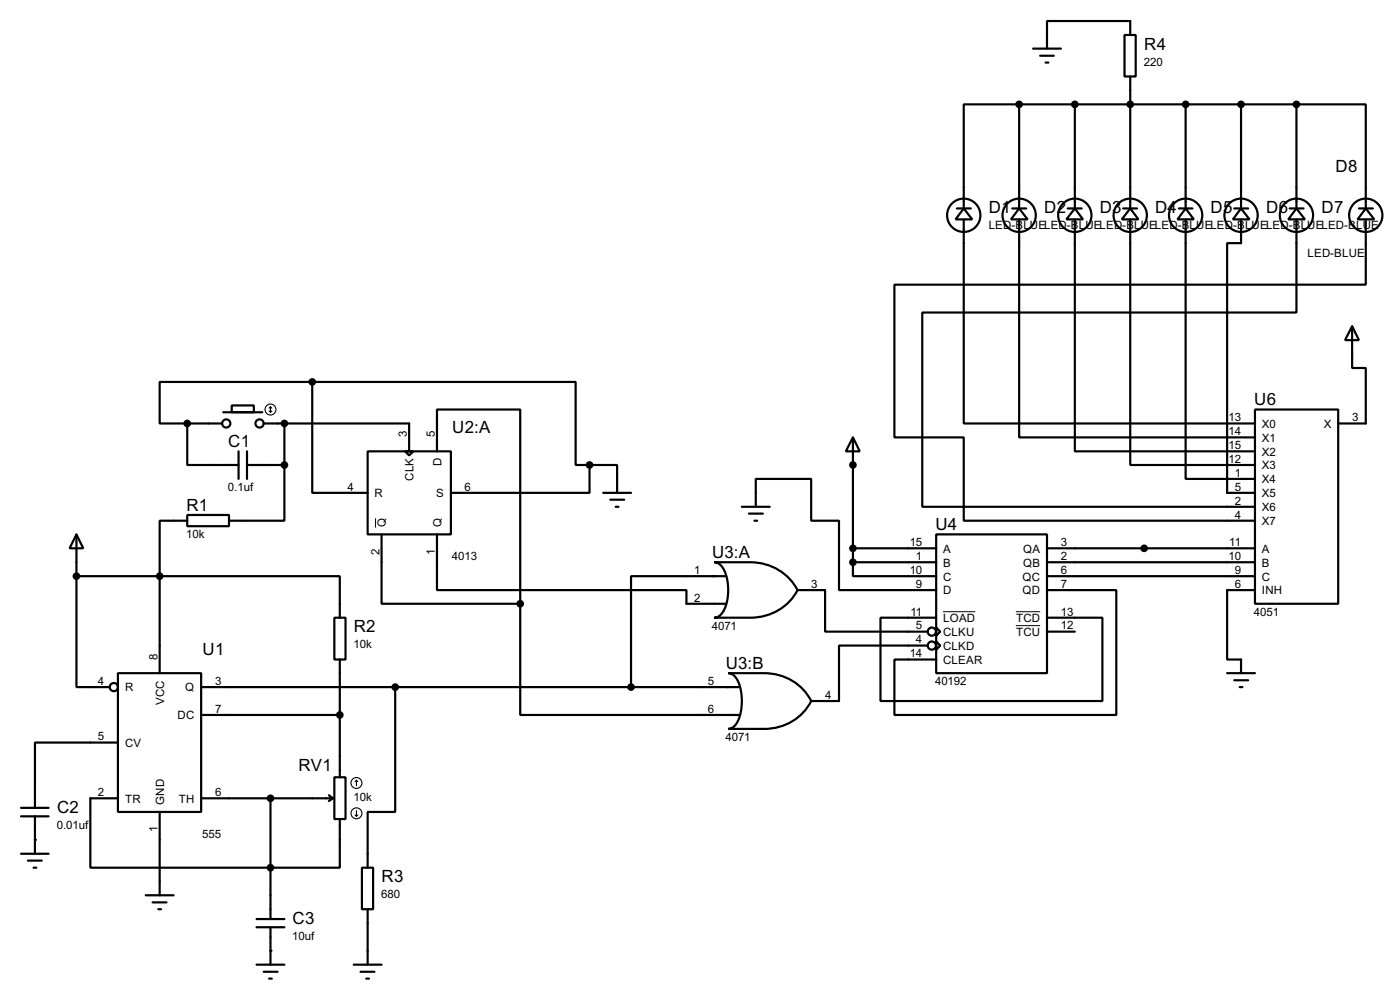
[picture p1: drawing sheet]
<svg xmlns="http://www.w3.org/2000/svg" width="256mm" height="180mm" viewBox="0 0 256 180" stroke-linecap="round" stroke-linejoin="round" font-family="sans-serif">
<g fill="none" stroke="#000" stroke-width=".4">
<path d="M186.7 19.1h-10.1v19.1M186.7 19.1v19.1M186.7 19.1h50.8M189.3 8.9h5.1M190.6 10.2h2.5M191.6 11.5h.5M196.9 19.1v19.1M206 6.4h2.1v7.6h-2.1zM207.1 6.4v-2.5h-15.3v5M207.1 14v24.2M217.2 19.1v19.1M227.4 19.1v19.1"/>
<path d="M237.5 19.1h12.7v19.1M237.5 19.1v19.1M175.3 38.2h2.6M176.6 38.2l1.5 2h-3zM185.5 38.2h2.5M186.7 38.2l1.6 2h-3.1zM195.6 38.2h2.6M196.9 38.2l1.5 2h-3zM205.8 38.2h2.5M207.1 38.2l1.5 2h-3.1zM216 38.2h2.5M217.2 38.2l1.5 2h-3z"/>
<path d="M226.1 38.2h2.6M227.4 38.2l1.5 2h-3zM236.3 38.2h2.5M237.5 38.2l1.6 2h-3.1zM249 38.2h2.5M250.2 38.2l1.6 2h-3.1zM176.6 40.2v37.3h53.3M186.7 40.2v39.9h43.2M196.9 40.2v42.4h33M207.1 40.2v44.9h22.8M217.2 40.2v47.5h12.7M227.4 40.2v4.3h-2.6v45.7h5.1"/>
<path d="M237.5 40.2v17h-68.5v35.6h60.9M247.7 59.7l1.3 2.6h-2.6zM247.7 59.7v7.7h2.5v10.1h-5M250.2 40.2v11.9h-86.3v28h12.7v15.2h53.3M34.3 77.5v7.6h9.4M34.3 77.5h6.4M40.9 75.5h7.2M42.5 74.2h4v1.3h-4zM48.3 77.5h26.7v5.1M52.1 77.5v7.6M57.2 69.9h-27.9v7.6h5M57.2 69.9v20.3h10.2"/>
<path d="M57.2 69.9h48.3v15.2h2.5M229.9 75h15.3v35.5h-15.3zM14 97.8l1.3 2.6h-2.5zM14 97.8v7.7M34.3 94.3h7.7v2h-7.7zM34.3 95.3h-5v10.2M43.7 82.6v5.1M45.3 85.1h6.8M45.3 82.6v5.1M52.1 85.1v10.2h-10.1M67.4 82.6h15.2v15.2h-15.2zM69.9 97.8v12.7h25.4"/>
<path d="M74.2 82.6h1.5l-.7 .8zM80.1 97.8v10.2h45.7v2.5h7.1M80.1 82.6v-7.6h15.2v35.5M108 85.1v5.1h-25.4M108 85.1h5.1v5.1M110.5 90.2h5.1M111.8 91.5h2.6M112.8 92.8h.5M135.9 92.8h5.1M137.2 94h2.6M138.2 95.3h.5M138.5 92.8v-5.1h10.1v7.6h5.1v12.7h17.8"/>
<path d="M156.3 80.1l1.2 2.5h-2.5zM156.3 80.1v22.8M171.5 97.8h20.3v25.4h-20.3zM14 105.5v20.3h6.1M14 105.5h15.3M29.3 105.5h33v7.6M29.3 105.5v17.7M61.3 113.1h2v7.6h-2zM95.3 110.5v20.4h40.1M130.9 102.9h6.6a9.6 9.6 0 0 1 8.6 5.1 9.6 9.6 0 0 1-8.6 5.1h-6.6a2.22 2.22 0 0 0 1.8-1.5 9 9 0 0 0-.4-7.8l-.9-.8zM132.9 105.5h-17.3v20.3M146.1 108h5.1v7.6h18.8"/>
<path d="M156.3 102.9v2.6h15.2M156.3 102.9h15.2M156.3 100.4h15.2M170 118.2h-16.3v10.1h-5.1M171.5 114.9l.8 .7-.8 .8zM171.5 117.4l.8 .8-.8 .7zM171.5 113.1h-10.2v15.2h40.7v-15.2h-10.2M191.8 108h12.7v22.9h-40.6v-10.2h7.6M191.8 102.9h38.1M191.8 105.5h38.1M191.8 100.4h38.1M191.8 115.6h5.1"/>
<path d="M229.9 108h-5.1v12.7h2.6v2.5M21.6 123.2h15.3v25.4h-15.3zM21.6 135.9h-15.2v12M36.9 130.9h25.4M36.9 125.8h98.5M62.3 120.7v21.6M72.4 125.8v22.8h-5v10.2M133.4 123.2h6.6a9.5 9.5 0 0 1 8.6 5.1 9.5 9.5 0 0 1-8.6 5.1h-6.6a2.17 2.17 0 0 0 1.8-1.5 9.3 9.3 0 0 0-.3-7.8l-1-.8zM224.8 123.2h5.1M226.1 124.5h2.6M227.1 125.8h.5M3.9 156.3h5"/>
<path d="M3.9 149.4h5M3.9 147.9h5M5.1 157.5h2.6M6.2 158.8h.5M6.4 149.4v6.9M21.6 146.1h-5v12.7h45.7v-8.9M29.3 148.6v15.3M36.9 146.1h24.1M49.6 146.1v22.1M60.3 145.6l.7 .5M61 146.1l-.7 .5M61.3 142.3h2v7.6h-2z"/>
<path d="M66.3 158.8h2.1v7.6h-2.1zM26.7 163.9h5.1M28 165.2h2.5M29 166.4h.5M47 176.6h5.1M47 169.7h5.1M47 168.2h5.1M48.3 177.9h2.6M49.3 179.1h.5M49.6 169.7v6.9M64.8 176.6h5.1M66.1 177.9h2.5"/>
<path d="M67.1 179.1h.5M67.4 166.4v10.2"/>
<circle cx="176.5" cy="39.4" r="3.1"/>
<circle cx="186.7" cy="39.4" r="3.1"/>
<circle cx="196.9" cy="39.4" r="3.1"/>
<circle cx="207" cy="39.4" r="3.1"/>
<circle cx="217.2" cy="39.4" r="3.1"/>
<circle cx="227.3" cy="39.4" r="3.1"/>
<circle cx="237.5" cy="39.4" r="3.1"/>
<circle cx="250.2" cy="39.4" r="3.1"/>
<circle cx="41.4" cy="77.5" r=".75"/>
<circle cx="47.5" cy="77.5" r=".75"/>
<circle cx="170.7" cy="115.6" r=".75"/>
<circle cx="170.7" cy="118.2" r=".75"/>
<circle cx="20.8" cy="125.8" r=".75"/>
</g>
<g fill="#000">
<circle cx="156.3" cy="85.1" r=".2"/>
<circle cx="6.4" cy="153.7" r=".2"/>
<circle cx="49.6" cy="174" r=".2"/>
</g>
<path d="M68.8 94.9v1.7M172.8 112h5.9M186.1 112h4.5M186.1 114.5h4.5" fill="none" stroke="#000" stroke-width=".18"/>
<g fill="#000" stroke="#000" stroke-width=".4">
<circle cx="186.7" cy="19.1" r=".5"/>
<circle cx="196.9" cy="19.1" r=".5"/>
<circle cx="207" cy="19.1" r=".5"/>
<circle cx="217.2" cy="19.1" r=".5"/>
<circle cx="227.3" cy="19.1" r=".5"/>
<circle cx="237.5" cy="19.1" r=".5"/>
<circle cx="34.3" cy="77.5" r=".5"/>
<circle cx="52.1" cy="77.5" r=".5"/>
<circle cx="57.2" cy="69.9" r=".5"/>
<circle cx="52.1" cy="85.1" r=".5"/>
<circle cx="108" cy="85.1" r=".5"/>
<circle cx="156.2" cy="85.1" r=".5"/>
<circle cx="14" cy="105.5" r=".5"/>
<circle cx="29.2" cy="105.5" r=".5"/>
<circle cx="95.3" cy="110.5" r=".5"/>
<circle cx="156.2" cy="102.9" r=".5"/>
<circle cx="156.2" cy="100.4" r=".5"/>
<circle cx="209.6" cy="100.4" r=".5"/>
<circle cx="62.2" cy="130.9" r=".5"/>
<circle cx="72.4" cy="125.8" r=".5"/>
<circle cx="115.6" cy="125.8" r=".5"/>
<circle cx="49.5" cy="158.8" r=".5"/>
<circle cx="49.5" cy="146.1" r=".5"/>
</g>
<g fill="none" stroke="#000" stroke-width=".2">
<path d="M49.3 75.2l.3 .3M49.6 74.5v1M49.6 74.5l-.3 .2M49.6 74.5l.2 .2M49.8 75.2l-.2 .3M65.1 149.2l.2 .2M65.3 142.8v1M65.3 148.4v1M65.3 142.8l.3 .3M65.3 142.8l-.2 .3M65.6 149.2l-.3 .2"/>
<circle cx="49.5" cy="75" r="1"/>
<circle cx="65.3" cy="148.9" r="1"/>
<circle cx="65.3" cy="143.3" r="1"/>
</g>
<g font-size="3.5">
<text x="209.6" y="9.1">R4</text>
<text x="244.7" y="31.4">D8</text>
<text x="181.2" y="39.1">D1</text>
<text x="191.3" y="39.1">D2</text>
<text x="201.5" y="39.1">D3</text>
<text x="211.6" y="39.1">D4</text>
<text x="221.8" y="39.1">D5</text>
<text x="232" y="39.1">D6</text>
<text x="242.1" y="39.1">D7</text>
<text x="229.8" y="74.1">U6</text>
<text x="41.8" y="81.8">C1</text>
<text x="82.9" y="79.3">U2:A</text>
<text x="34.2" y="93.5">R1</text>
<text x="171.4" y="97">U4</text>
<text x="130.5" y="102.1">U3:A</text>
<text x="37.1" y="119.9">U1</text>
<text x="64.8" y="115.8">R2</text>
<text x="133" y="122.4">U3:B</text>
<text x="54.7" y="141.2">RV1</text>
<text x="10.5" y="148.8">C2</text>
<text x="69.9" y="161.5">R3</text>
<text x="53.6" y="169.1">C3</text>
</g>
<g font-size="2.4">
<text x="209.5" y="12">220</text>
<text x="181.1" y="42">LED-BLUELED-BLUELED-BLUELED-BLUELED-BLUELED-BLUELED-BLUE</text>
<text x="239.5" y="47.1">LED-BLUE</text>
<text x="225.1" y="77.1">13</text>
<text x="247.7" y="77.1">3</text>
<text x="74.6" y="80.1" transform="rotate(-90 74.6 80.1)">3</text>
<text x="79.6" y="80.1" transform="rotate(-90 79.6 80.1)">5</text>
<text x="225.1" y="79.7">14</text>
<text x="225.1" y="82.2">15</text>
<text x="231.2" y="78.3">X0</text>
<text x="231.2" y="80.8">X1</text>
<text x="231.2" y="83.4">X2</text>
<text x="242.5" y="78.3">X</text>
<text x="41.8" y="89.9">0.1uf</text>
<text x="63.7" y="89.8">4</text>
<text x="75.8" y="88" transform="rotate(-90 75.8 88)">CLK</text>
<text x="80.9" y="85.4" transform="rotate(-90 80.9 85.4)">D</text>
<text x="85.1" y="89.8">6</text>
<text x="225.1" y="84.7">12</text>
<text x="226.2" y="87.3">1</text>
<text x="226.2" y="89.8">5</text>
<text x="231.2" y="85.9">X3</text>
<text x="231.2" y="88.5">X4</text>
<text x="68.6" y="91">R</text>
<text x="79.9" y="91">S</text>
<text x="226.2" y="92.4">2</text>
<text x="226.2" y="94.9">4</text>
<text x="231.2" y="91">X5</text>
<text x="231.2" y="93.6">X6</text>
<text x="34.1" y="98.5">10k</text>
<text x="69.5" y="101.5" transform="rotate(-90 69.5 101.5)">2</text>
<text x="70.7" y="96.5" transform="rotate(-90 70.7 96.5)">Q</text>
<text x="79.7" y="101.5" transform="rotate(-90 79.7 101.5)">1</text>
<text x="80.9" y="96.5" transform="rotate(-90 80.9 96.5)">Q</text>
<text x="166.7" y="100">15</text>
<text x="172.8" y="101.2">A</text>
<text x="187.4" y="101.2">QA</text>
<text x="194.4" y="100">3</text>
<text x="225.2" y="100">11</text>
<text x="231.2" y="96.1">X7</text>
<text x="231.2" y="101.2">A</text>
<text x="82.8" y="102.6">4013</text>
<text x="127.2" y="105.1">1</text>
<text x="148.6" y="107.6">3</text>
<text x="166.7" y="105.1">10</text>
<text x="167.8" y="102.5">1</text>
<text x="167.8" y="107.6">9</text>
<text x="172.8" y="103.7">B</text>
<text x="172.8" y="106.3">C</text>
<text x="187.3" y="106.3">QC</text>
<text x="187.4" y="103.7">QB</text>
<text x="194.4" y="102.5">2</text>
<text x="194.4" y="105.1">6</text>
<text x="194.4" y="107.6">7</text>
<text x="225.1" y="102.5">10</text>
<text x="226.2" y="105.1">9</text>
<text x="226.2" y="107.6">6</text>
<text x="231.2" y="103.7">B</text>
<text x="231.2" y="106.3">C</text>
<text x="127.2" y="110.1">2</text>
<text x="166.8" y="112.7">11</text>
<text x="172.8" y="108.8">D</text>
<text x="172.8" y="113.9">LOAD</text>
<text x="186.1" y="113.9">TCD</text>
<text x="187.3" y="108.8">QD</text>
<text x="194.4" y="112.7">13</text>
<text x="229.7" y="112.7">4051</text>
<text x="231.2" y="108.8">INH</text>
<text x="64.8" y="118.7">10k</text>
<text x="130.4" y="115.3">4071</text>
<text x="167.8" y="115.2">5</text>
<text x="167.8" y="117.8">4</text>
<text x="172.8" y="116.4">CLKU</text>
<text x="172.8" y="119">CLKD</text>
<text x="186.1" y="116.4">TCU</text>
<text x="194.4" y="115.2">12</text>
<text x="18" y="125.4">4</text>
<text x="28.9" y="120.7" transform="rotate(-90 28.9 120.7)">8</text>
<text x="39.4" y="125.4">3</text>
<text x="129.7" y="125.4">5</text>
<text x="166.7" y="120.3">14</text>
<text x="171.3" y="125.4">40192</text>
<text x="172.8" y="121.5">CLEAR</text>
<text x="22.9" y="126.6">R</text>
<text x="30" y="129" transform="rotate(-90 30 129)">VCC</text>
<text x="32.5" y="131.7">DC</text>
<text x="33.9" y="126.6">Q</text>
<text x="39.4" y="130.5">7</text>
<text x="129.7" y="130.5">6</text>
<text x="151.2" y="127.9">4</text>
<text x="18" y="135.5">5</text>
<text x="22.9" y="136.7">CV</text>
<text x="132.9" y="135.6">4071</text>
<text x="18" y="145.7">2</text>
<text x="22.9" y="146.9">TR</text>
<text x="30" y="147.3" transform="rotate(-90 30 147.3)">GND</text>
<text x="32.7" y="146.9">TH</text>
<text x="39.4" y="145.7">6</text>
<text x="64.8" y="146.6">10k</text>
<text x="10.4" y="151.7">0.01uf</text>
<text x="28.9" y="152.3" transform="rotate(-90 28.9 152.3)">1</text>
<text x="37.1" y="153.4">555</text>
<text x="69.9" y="164.4">680</text>
<text x="53.6" y="172">10uf</text>
</g>
</svg>
